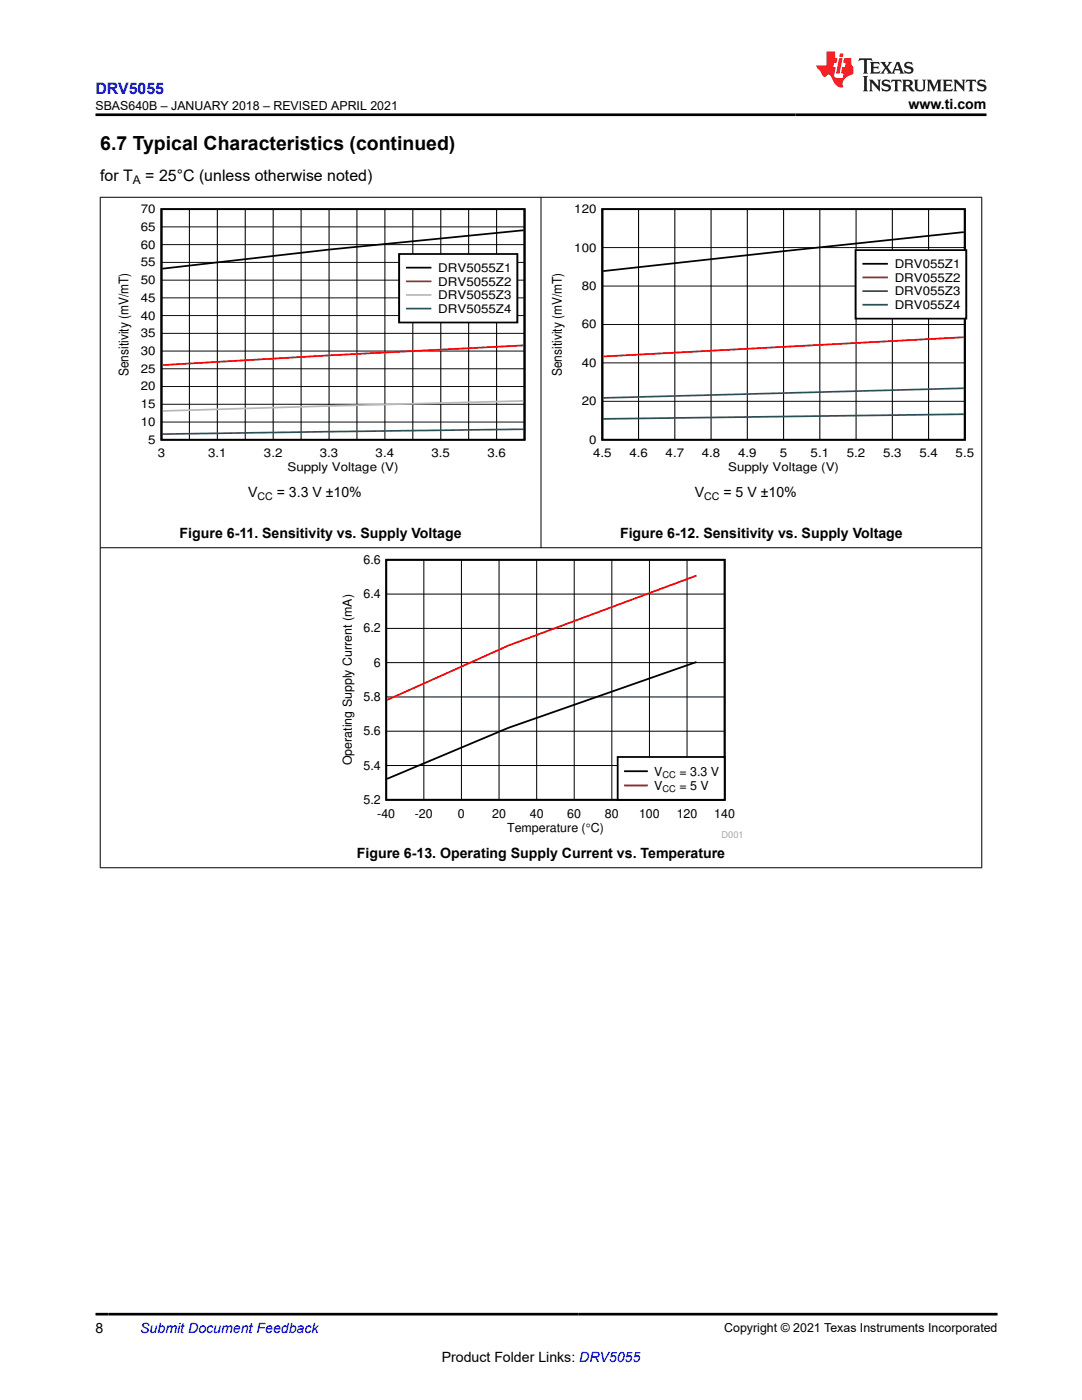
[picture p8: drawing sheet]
<svg xmlns="http://www.w3.org/2000/svg" width="216mm" height="279mm" viewBox="0 0 216 279" stroke-linecap="round" stroke-linejoin="round" font-family="sans-serif">
<path d="M32.2 41.7h72.5v46.1h-72.5zM104.5 46l-38.8 3.8-33.3 3.8" fill="none" stroke="#000" stroke-width=".37"/>
<g fill="none" stroke="#000" stroke-width=".2">
<path d="M32.2 59.4h72.5M32.2 55.9h72.5M32.2 52.4h72.5M32.2 48.8h72.5M32.2 45.3h72.5M37.8 41.7v46.1M43.4 41.7v46.1M48.9 41.7v46.1M54.5 41.7v46.1M60.1 41.7v46.1M65.7 41.7v46.1M71.2 41.7v46.1"/>
<path d="M76.8 41.7v46.1M82.4 41.7v46.1M88 41.7v46.1M93.5 41.7v46.1M99.1 41.7v46.1M32.2 77.1h72.5M32.2 73.6h72.5M32.2 70.1h72.5M32.2 66.5h72.5M32.2 63h72.5M32.2 84.2h72.5M32.2 80.7h72.5"/>
</g>
<path d="M104.5 68.9l-38.8 2-33.3 2" fill="none" stroke="#f00" stroke-width=".37"/>
<path d="M104.5 80l-72.1 2" fill="none" stroke="#b8b8b8" stroke-width=".37"/>
<path d="M104.5 85.7l-72.1 .9" fill="none" stroke="#295c75" stroke-width=".37"/>
<path d="M79.6 50.7h23.6v13.7h-23.6z" fill-rule="evenodd" fill="#fff"/>
<path d="M79.6 50.7h23.6v13.7h-23.6zM81.2 53.4h4.7M120.2 41.7h72.3v46.1h-72.3zM192.3 46.3l-71.9 7.8" fill="none" stroke="#000" stroke-width=".37"/>
<path d="M81.2 56.1h4.7M192.3 67.3l-71.9 3.8" fill="none" stroke="#f00" stroke-width=".37"/>
<path d="M81.2 58.9h4.7" fill="none" stroke="#b8b8b8" stroke-width=".37"/>
<path d="M81.2 61.6h4.7M192.3 77.5l-71.9 1.9" fill="none" stroke="#295c75" stroke-width=".37"/>
<g fill="none" stroke="#000" stroke-width=".2">
<path d="M120.2 57.1h72.3M120.2 49.4h72.3M127.4 41.7v46.1M134.7 41.7v46.1M141.9 41.7v46.1M149.1 41.7v46.1M156.4 41.7v46.1M163.6 41.7v46.1M170.8 41.7v46.1M178.1 41.7v46.1M185.3 41.7v46.1M120.2 72.4h72.3"/>
<path d="M120.2 64.8h72.3M120.2 80.1h72.3"/>
</g>
<path d="M192.3 82.7l-71.9 .9" fill="none" stroke="#286b48" stroke-width=".37"/>
<path d="M170.7 49.9h22.1v13.7h-22.1z" fill-rule="evenodd" fill="#fff"/>
<path d="M170.7 49.9h22.1v13.7h-22.1zM172.3 52.6h4.7" fill="none" stroke="#000" stroke-width=".37"/>
<path d="M172.3 55.4h4.7" fill="none" stroke="#f00" stroke-width=".37"/>
<path d="M172.3 58.1h4.7" fill="none" stroke="#295c75" stroke-width=".37"/>
<path d="M172.3 60.8h4.7" fill="none" stroke="#286b48" stroke-width=".37"/>
<path d="M67.9 110.7h80.2v56.5h-80.2z" fill-rule="evenodd" fill="#fff"/>
<path d="M77.1 111.7h67.5v47.9h-67.5zM139 132.1l-37.5 13.2-24.3 10.1" fill="none" stroke="#000" stroke-width=".36"/>
<g fill="none" stroke="#000" stroke-width=".2">
<path d="M77.1 118.6h67.5M84.6 111.7v47.9M92.1 111.7v47.9M99.6 111.7v47.9M107.1 111.7v47.9M114.6 111.7v47.9M122.1 111.7v47.9M129.6 111.7v47.9M137.1 111.7v47.9M77.1 139.1h67.5M77.1 132.2h67.5M77.1 125.4h67.5"/>
<path d="M77.1 152.8h67.5M77.1 145.9h67.5"/>
</g>
<path d="M139 114.9l-37.5 13.9-24.3 10.9" fill="none" stroke="#f00" stroke-width=".36"/>
<path d="M123.3 151.1h21.3v8.5h-21.3z" fill-rule="evenodd" fill="#fff"/>
<path d="M123.3 151.1h21.3v8.5h-21.3zM124.7 153.9h4.4" fill="none" stroke="#000" stroke-width=".36"/>
<path d="M124.7 156.8h4.4" fill="none" stroke="#f00" stroke-width=".36"/>
<path d="M19.9 39.4h176.1M20 39.3v133.9M107.9 39.3v70.1M195.9 39.3v133.9M19.9 109.3h176.1M19.9 173.2h176.1" fill="none" stroke="#000" stroke-width=".2"/>
<path d="M171.5 11.6l-.2 .6 .5-.2h.6v.1v2.2l-.2 .4h1l-.2-.4v-2.2v-.1h.5l.6 .2-.2-.6zM173.6 12.4l.2 .3v1.6l-.2 .4h1.9l.1-.6a1.08 1.08 0 0 1-1.3 .2v-.7h.6l.4 .2v-.7l-.4 .2h-.6v-.5l.2-.2a1 1 0 0 1 1 .3l-.1-.5zM175.7 12.4l.9 1.1-1 1.2h.9l-.2-.2 .5-.8 .4 .8-.2 .2h1.6l-.2-.2 .2-.5h.9l.1 .5-.1 .2h.9l-.2-.4-.8-1.9h-.5l-.9 2.1-.9-1.1 .9-1h-.8l.2 .2-.4 .6-.4-.6 .2-.2zM179 12.8l.4 1h-.7zM180.7 12.5a.65 .65 0 0 0-.2 .7 .65 .65 0 0 0 .6 .5l.6 .1 .1 .3a.79 .79 0 0 1-.7 .4 .79 .79 0 0 1-.7-.5l.1 .7 .2-.1a.93 .93 0 0 0 1.1 0 .93 .93 0 0 0 .4-.9 1.46 1.46 0 0 0-1.2-.6l-.1-.3a1.09 1.09 0 0 1 1.2 .2l-.2-.6-.1 .1-.5-.2zM172.2 15.2l.2 .4v2.2l-.2 .4h1l-.2-.4v-2.2l.2-.4zM173.4 15.9l.2 .4v1.5l-.2 .4h.8l-.3-.4 .1-1.3 1.6 1.8v-2l.2-.4h-.7l.1 .2 .1 1.1-1.2-1.3zM176.2 16a.65 .65 0 0 0-.2 .8 .65 .65 0 0 0 .6 .4l.6 .2 .1 .2a.79 .79 0 0 1-.7 .4 .79 .79 0 0 1-.7-.5l.1 .7 .2-.1a.93 .93 0 0 0 1.1 .1 .93 .93 0 0 0 .4-1 1.46 1.46 0 0 0-1.2-.5l-.1-.4a1.09 1.09 0 0 1 1.2 .2l-.1-.6-.2 .1-.5-.1zM177.9 15.9l-.1 .6a.63 .63 0 0 1 .8-.3v1.6l-.3 .4h1l-.2-.4v-1.6a.66 .66 0 0 1 .8 .3l-.1-.6zM180 15.9l.2 .4v1.5l-.2 .4h1l-.2-.2-.1-.7h.5l.1 .2a.79 .79 0 0 0 1.2 .6l-1-.9a.61 .61 0 0 0 .6-.6 .61 .61 0 0 0-.5-.7zM180.8 16.2h.1a.47 .47 0 0 1 .5 .1 .47 .47 0 0 1 .1 .5l-.1 .1-.7 .1zM182.3 15.9l.2 .2a2.27 2.27 0 0 0 .4 2 1.04 1.04 0 0 0 1.7-.7v-1.3l.2-.2h-.8l.2 .4v1.1a.6 .6 0 0 1-.6 .6 .6 .6 0 0 1-.6-.6v-1.1l.3-.4zM184.9 15.9l.2 .4v1.5l-.2 .4h.8l-.3-.4v-1.4l.9 1.9 .9-1.9v1.4l-.3 .4h1l-.2-.4v-1.5l.2-.4h-.8l-.7 1.5-.6-1.5zM188.1 15.9l.2 .4v1.5l-.2 .4h1.9l.1-.6a1.09 1.09 0 0 1-1.3 .2v-.7h.6l.4 .2v-.6l-.4 .2h-.6v-.6l.2-.1a1.01 1.01 0 0 1 1 .3l-.1-.6zM190.2 15.9l.3 .4v1.5l-.3 .4h.8l-.2-.4v-1.3l1.6 1.8v-2l.2-.4h-.7l.2 .2v1.1l-1.2-1.3zM192.8 15.9l-.1 .6a.63 .63 0 0 1 .8-.3v1.6l-.3 .4h1l-.2-.4v-1.6a.66 .66 0 0 1 .8 .3l-.1-.6zM195.2 16a.65 .65 0 0 0-.2 .8 .65 .65 0 0 0 .6 .4l.6 .2 .2 .2a.79 .79 0 0 1-.7 .4 .79 .79 0 0 1-.7-.5l.1 .7 .2-.1a.93 .93 0 0 0 1 .1 .93 .93 0 0 0 .5-1 1.46 1.46 0 0 0-1.3-.5v-.4a1.09 1.09 0 0 1 1.2 .2l-.2-.6-.2 .1-.5-.1z" fill="#231f20"/>
<path d="M164.9 10.3v2.7h-2l.1 .4 .8 1a.95 .95 0 0 0 1 .9 .59 .59 0 0 1 .5-.4 .59 .59 0 0 1 .5 .3l.4 .8a1.59 1.59 0 0 0 2.1 1.4 1.61 1.61 0 0 1 1-2.3l1-.3-.1-1.5a1.59 1.59 0 0 1-.3-1.7h-1.5l-.2 .9h.6l-.2 .9h-.5l-.2 .9v.3l.4 .1-.1 .9h-.7a.73 .73 0 0 1-1-.7l.3-1.5h-.5l.1-.9h.5l.2-.9h-.5v-1.3zM167.4 11.6l-.6 3.1h.7l.6-3.1zM167.6 10.7l-.1 .6h.7l.1-.6z" fill="#ed1c24"/>
<path d="M19 22.9h177.8M19 262.3h180" fill="none" stroke="#000" stroke-width=".53"/>
<text font-size="3.9" x="20" y="29.9">6.7 Typical Characteristics (continued)</text>
<text font-size="3.2" fill="#00f" x="19" y="18.7">DRV5055</text>
<g font-size="3.2">
<text x="20" y="36.1">for T</text>
<text x="29" y="36.1">= 25°C (unless otherwise noted)</text>
</g>
<g font-size="2.8">
<text x="181.3" y="21.8">www.ti.com</text>
<text x="49.5" y="99.3">V</text>
<text x="55.2" y="99.3">= 3.3 V ±10%</text>
<text x="138.6" y="99.3">V</text>
<text x="144.3" y="99.3">= 5 V ±10%</text>
<text x="35.8" y="107.3">Figure 6-11. Sensitivity vs. Supply Voltage</text>
<text x="123.7" y="107.3">Figure 6-12. Sensitivity vs. Supply Voltage</text>
<text x="71.2" y="171.2">Figure 6-13. Operating Supply Current vs. Temperature</text>
<text x="19" y="266.1">8</text>
<text x="88.1" y="271.7">Product Folder Links: DRV5055</text>
</g>
<text font-size="2.8" fill="#00f" x="28" y="266.1">Submit Document Feedback</text>
<g font-size="2.7">
<text x="25.6" y="75.1" transform="rotate(-90 25.6 75.1)">Sensitivity (mV/mT)</text>
<text x="112.1" y="75.1" transform="rotate(-90 112.1 75.1)">Sensitivity (mV/mT)</text>
</g>
<g font-size="2.5">
<text x="19.1" y="21.9">SBAS640B – JANUARY 2018 – REVISED APRIL 2021</text>
<text x="72.5" y="112.5">6.6</text>
<text x="72.5" y="119.4">6.4</text>
<text x="72.5" y="126.2">6.2</text>
<text x="74.6" y="133.1">6</text>
<text x="72.5" y="139.9">5.8</text>
<text x="72.5" y="146.7">5.6</text>
<text x="70.2" y="152.8" transform="rotate(-90 70.2 152.8)">Operating Supply Current (mA)</text>
<text x="72.5" y="153.6">5.4</text>
<text x="130.5" y="154.8">V</text>
<text x="135.6" y="154.8">= 3.3 V</text>
<text x="72.5" y="160.4">5.2</text>
<text x="130.5" y="157.6">V</text>
<text x="135.6" y="157.6">= 5 V</text>
<text x="75.3" y="163.3">-40</text>
<text x="82.8" y="163.3">-20</text>
<text x="91.4" y="163.3">0</text>
<text x="98.2" y="163.3">20</text>
<text x="101.2" y="166.1">Temperature (qC)</text>
<text x="105.7" y="163.3">40</text>
<text x="113.2" y="163.3">60</text>
<text x="120.7" y="163.3">80</text>
<text x="127.5" y="163.3">100</text>
<text x="135" y="163.3">120</text>
<text x="142.5" y="163.3">140</text>
<text x="144.5" y="265.8">Copyright © 2021 Texas Instruments Incorporated</text>
</g>
<g font-size="2.4">
<text x="26.5" y="36.7">A</text>
<text x="28.1" y="46.1">65</text>
<text x="28.1" y="42.5">70</text>
<text x="114.6" y="42.5">120</text>
<text x="28.1" y="53.1">55</text>
<text x="28.1" y="49.6">60</text>
<text x="114.6" y="50.2">100</text>
<text x="178.5" y="53.5">DRV055Z1</text>
<text x="28.1" y="56.7">50</text>
<text x="87.5" y="54.3">DRV5055Z1</text>
<text x="87.5" y="57">DRV5055Z2</text>
<text x="87.5" y="59.7">DRV5055Z3</text>
<text x="116.1" y="57.9">80</text>
<text x="178.5" y="56.2">DRV055Z2</text>
<text x="178.5" y="58.9">DRV055Z3</text>
<text x="28.1" y="63.8">40</text>
<text x="28.1" y="60.2">45</text>
<text x="87.5" y="62.4">DRV5055Z4</text>
<text x="116.1" y="65.5">60</text>
<text x="178.5" y="61.7">DRV055Z4</text>
<text x="28.1" y="70.8">30</text>
<text x="28.1" y="67.3">35</text>
<text x="28.1" y="77.9">20</text>
<text x="28.1" y="74.4">25</text>
<text x="116.1" y="73.2">40</text>
<text x="28.1" y="81.5">15</text>
<text x="116.1" y="80.9">20</text>
<text x="28.1" y="85">10</text>
<text x="29.6" y="88.5">5</text>
<text x="117.5" y="88.5">0</text>
<text x="31.5" y="91.3">3</text>
<text x="41.5" y="91.3">3.1</text>
<text x="52.7" y="91.3">3.2</text>
<text x="57.4" y="94">Supply Voltage (V)</text>
<text x="63.8" y="91.3">3.3</text>
<text x="75" y="91.3">3.4</text>
<text x="86.1" y="91.3">3.5</text>
<text x="97.3" y="91.3">3.6</text>
<text x="118.3" y="91.3">4.5</text>
<text x="125.6" y="91.3">4.6</text>
<text x="132.8" y="91.3">4.7</text>
<text x="140" y="91.3">4.8</text>
<text x="145.3" y="94">Supply Voltage (V)</text>
<text x="147.3" y="91.3">4.9</text>
<text x="155.6" y="91.3">5</text>
<text x="161.8" y="91.3">5.1</text>
<text x="169" y="91.3">5.2</text>
<text x="176.2" y="91.3">5.3</text>
<text x="183.5" y="91.3">5.4</text>
<text x="190.7" y="91.3">5.5</text>
</g>
<g font-size="2.1">
<text x="51.4" y="99.8">CC</text>
<text x="140.5" y="99.8">CC</text>
</g>
<g font-size="1.9">
<text x="132.2" y="155.2">CC</text>
<text x="132.2" y="158.1">CC</text>
</g>
<text font-size="1.9" fill="#a8a8a8" x="144" y="167.2">D001</text>
</svg>
